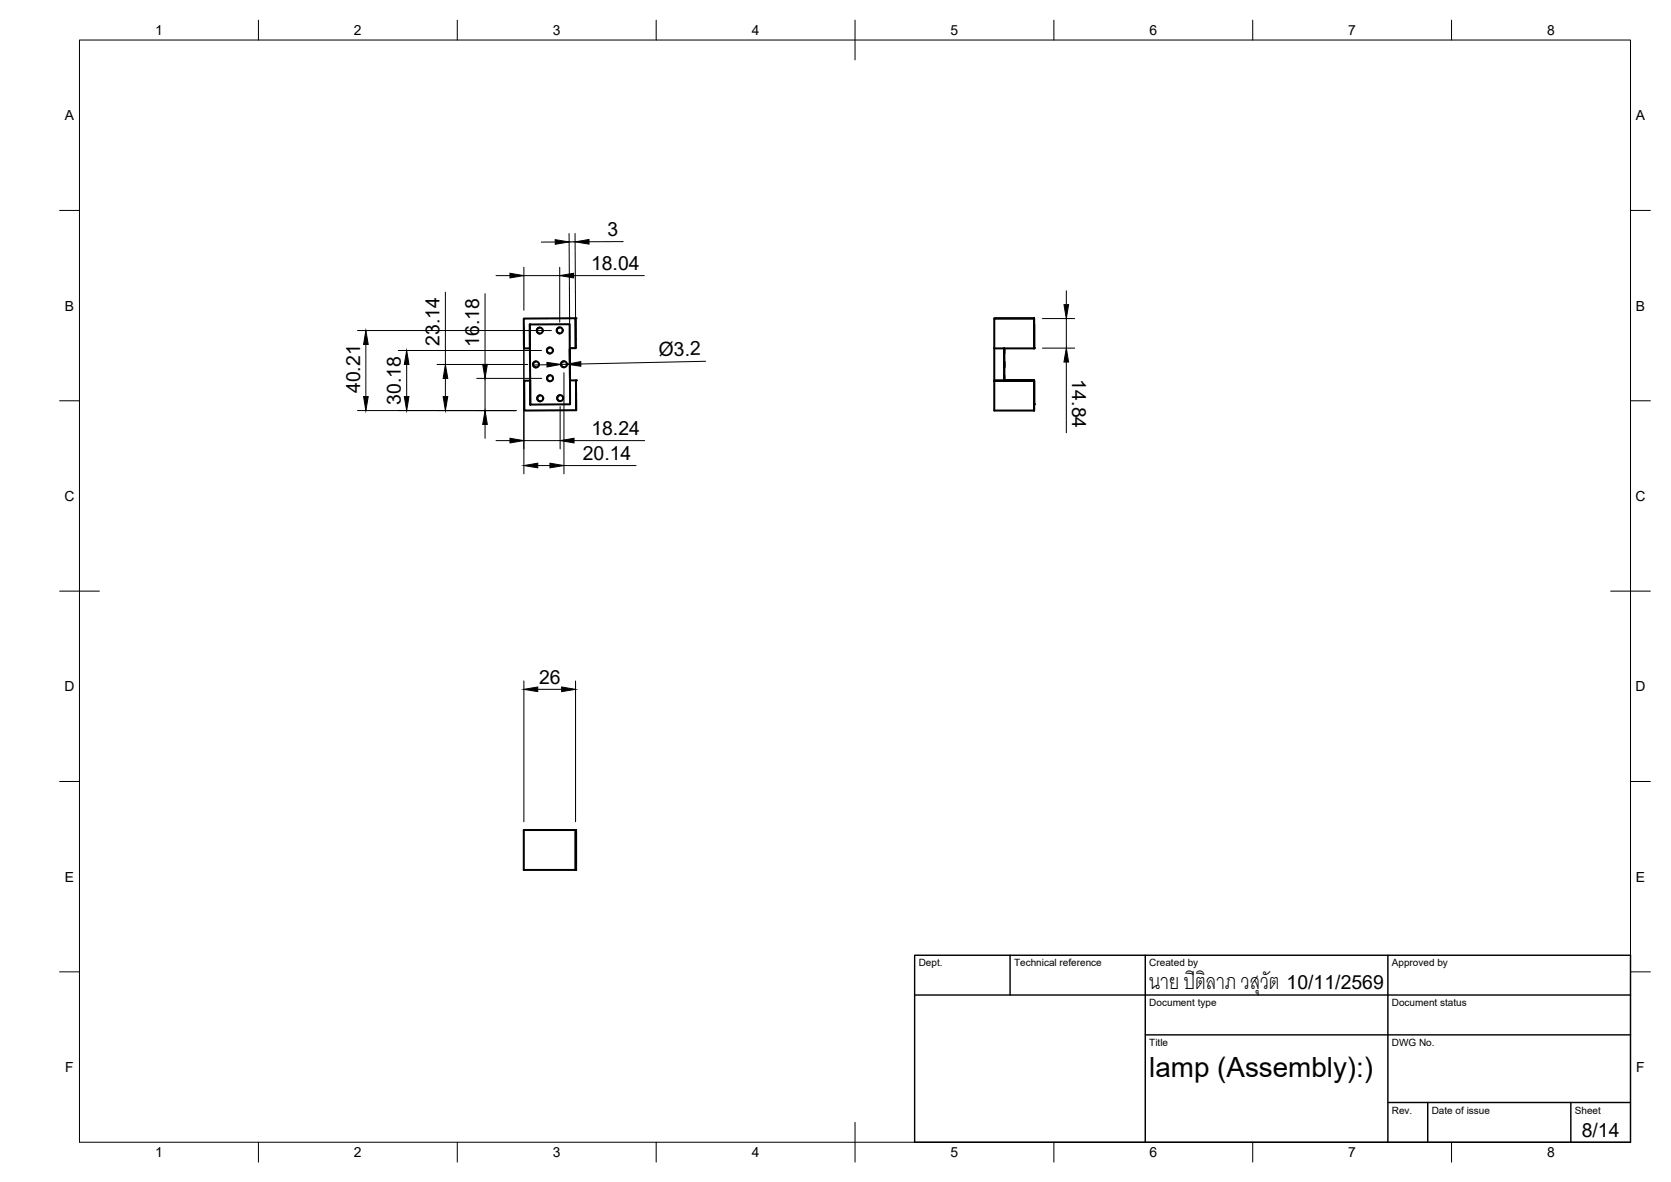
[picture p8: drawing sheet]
<svg xmlns="http://www.w3.org/2000/svg" width="420mm" height="297mm" viewBox="0 0 420 297" stroke-linecap="round" stroke-linejoin="round" font-family="sans-serif">
<!-- layer: Visible -->
<g fill="none" stroke="#000" stroke-width=".51">
<path d="M144.7 80l.1 7.5M260 80v7.6zM260 80l-10 .1M131.7 80.1l13-.1 .1 7.5h-1.5l-.1-6h-10v6.1h-1.5zM131.8 95.7h1.5v6l10-.1v-6h1.5l.1 7.5-13.1 .1zM133.2 81.5l.1 20.2M134.8 90.8a.75 .75 0 0 0-.8 .8 .75 .75 0 0 0 .8 .7M135.7 82.3a.75 .75 0 0 0-.7 .8 .75 .75 0 0 0 .7 .7M135.8 99.3a.75 .75 0 0 0-.7 .8 .75 .75 0 0 0 .7 .7M138.3 87.3a.75 .75 0 0 0-.8 .8 .75 .75 0 0 0 .8 .7M138.3 94.3a.75 .75 0 0 0-.7 .8 .75 .75 0 0 0 .7 .7M140.7 82.3a.75 .75 0 0 0-.7 .7 .75 .75 0 0 0 .8 .8"/>
<path d="M140.8 99.3a.75 .75 0 0 0-.7 .8 .75 .75 0 0 0 .8 .7M141.8 90.8a.75 .75 0 0 0-.7 .7 .75 .75 0 0 0 .7 .8M143.3 95.6v-8.1v8.1M144.8 95.6l.1 7.5M250 87.6v8.1h10h-10v7.5h10M250 87.6h10M252.5 95.6h7.5l-7.5 .1M252.5 90.8v1.5zM252.5 87.6v1.2zM252.5 90.9v1.4zM252.5 94.3v1.4zM252.5 87.6v8.1"/>
<path d="M260 95.6v7.6zM260 80.1h-10v7.5M144.7 208.6l.1 10M144.8 208.6v10M144.8 208.6l.1 10h-13.2v-10h13v10"/>
<circle cx="134.8" cy="91.6" r=".75"/>
<circle cx="135.7" cy="83.1" r=".75"/>
<circle cx="138.3" cy="88.1" r=".75"/>
<circle cx="138.3" cy="95.1" r=".75"/>
<circle cx="140.7" cy="83" r=".75"/>
<circle cx="141.8" cy="91.5" r=".75"/>
<circle cx="135.8" cy="100.1" r=".75"/>
<circle cx="140.9" cy="100.1" r=".75"/>
</g>
<g fill="#000">
<circle cx="144.7" cy="80" r=".25"/>
<circle cx="144.8" cy="95.6" r=".25"/>
<circle cx="260" cy="87.5" r=".25"/>
<circle cx="260" cy="101.6" r=".25"/>
</g>
<!-- layer: BORDER -->
<g fill="none" stroke="#000" stroke-width=".25">
<path d="M20 10.1h390v276.9h-390zM65 5.1v5M115 5.1v5M165 5.1v5M215 5.1v10M265 5.1v5M315 5.1v5M365 5.1v5M15 52.9h5M410 52.9h5M15 100.7h5M410 100.7h5"/>
<path d="M15 148.6h10M405 148.6h10M15 196.4h5M410 196.4h5M15 244.2h5M410 244.2h5M65 287v5M115 287v5M165 287v5M215 282.1v9.9M265 287v5M315 287v5"/>
<path d="M365 287v5"/>
</g>
<!-- layer: TITLEBLOCK -->
<path d="M230 240.1h180v46.9h-180zM230 250h180M254 240.1v9.9M288 240.1v46.9M349 240.1v46.9M288 260.1h122M349 277.1h61M359 277.1v9.9M395 277.1v9.9" fill="none" stroke="#000" stroke-width=".36"/>
<!-- layer: FD_Dimensions -->
<g fill="none" stroke="#000" stroke-width=".25">
<path d="M143.1 58.7l.2 26.7M144.6 58.7l.2 26.7M112 73.4v18.2M122 73.8v17.8M124.7 69.3h3.5M131.7 67.2v10.8M131.7 69.3h9M139.6 60.8h-3.5M140.7 67.2v13.8M144.2 69.3h17.8M144.6 60.8h-1.5M156.7 60.7l-8.6 .1"/>
<path d="M268.1 73.1v3.5M89.9 83.1h48.7M92 86.6v13.1M100.1 88.1h36.1M102.3 91.6v8.1M109.9 91.6h22.8M112 95.1v4.6M119.9 95.1h16.3M122 95.1v8.1M131.7 82.2v36.9M137.5 91.7h-3.5M141.8 93.6v25.5"/>
<path d="M142.5 91.5l-1.5 .1M177.4 90.8l-31.4 .7M262.1 80.1h8.1M262.1 87.5h8.1M268.1 80.1v7.4M268.1 91v17.8M89.9 103.2h39.9M122 106.7v3.5M124.7 110.7h3.5M131.7 110.7h9.1M135.2 117h3.1M140.8 102.2v10.6"/>
<path d="M141.8 117h18.1M144.3 110.7h17.8M131.7 171.1v35.4M135.2 173.2h6M144.7 171.1v35.4"/>
</g>
<g fill="#000" stroke="#000" stroke-width=".25">
<path d="M128.2 68.7l3.5 .6-3.5 .5zM139.6 60.2l3.5 .6-3.5 .6zM140.7 69.3l3.5-.6v1.1zM144.6 60.8l3.5-.6v1.1zM267.5 76.6h1.2l-.6 3.5zM91.4 99.7h1.2l-.6 3.5zM92 83.1l.6 3.5h-1.2zM101.7 99.7h1.1l-.5 3.5zM102.3 88.1l.5 3.5h-1.1zM111.4 99.7h1.2l-.6 3.5zM112 91.6l.6 3.5h-1.2zM121.4 91.6h1.1l-.5 3.5z"/>
<path d="M137.5 91.1l3.5 .5-3.5 .6zM142.5 91.5l3.5-.6v1.1zM268.1 87.5l.6 3.5h-1.2zM122 103.2l.5 3.5h-1.1zM128.2 110.1l3.5 .6-3.5 .6zM131.7 117l3.5-.6v1.2zM138.3 116.4l3.5 .6-3.5 .6zM140.8 110.7l3.5-.6v1.2zM131.7 173.2l3.5-.6v1.2zM141.2 172.6l3.5 .6-3.5 .6z"/>
</g>
<text font-size="7.5" x="289" y="248.5">นาย ปิติลาภ วสุวัต</text>
<text font-size="7" x="289" y="270.6">lamp (Assembly):)</text>
<g font-size="4.9">
<text x="152.8" y="59.3">3</text>
<text x="148.6" y="67.8">18.04</text>
<text x="110.5" y="86.9" transform="rotate(-90 110.5 86.9)">23.14</text>
<text x="120.5" y="87.2" transform="rotate(-90 120.5 87.2)">16.18</text>
<text x="165.7" y="89.5" transform="rotate(-1 165.7 89.5)">Ø3.2</text>
<text x="269.6" y="95.4" transform="rotate(90 269.6 95.4)">14.84</text>
<text x="90.6" y="98.8" transform="rotate(-90 90.6 98.8)">40.21</text>
<text x="100.8" y="101.7" transform="rotate(-90 100.8 101.7)">30.18</text>
<text x="148.7" y="109.3">18.24</text>
<text x="146.5" y="115.5">20.14</text>
<text x="135.6" y="171.8">26</text>
<text x="323.5" y="248.5">10/11/2569</text>
<text x="397.7" y="285.7">8/14</text>
</g>
<g font-size="3.5">
<text x="39" y="8.8">1</text>
<text x="89" y="8.8">2</text>
<text x="139" y="8.8">3</text>
<text x="189" y="8.8">4</text>
<text x="239" y="8.8">5</text>
<text x="289" y="8.8">6</text>
<text x="339" y="8.8">7</text>
<text x="389" y="8.8">8</text>
<text x="16.3" y="30.2">A</text>
<text x="411.3" y="30.2">A</text>
<text x="16.3" y="78">B</text>
<text x="411.3" y="78">B</text>
<text x="16.2" y="125.9">C</text>
<text x="411.2" y="125.9">C</text>
<text x="16.2" y="173.7">D</text>
<text x="411.2" y="173.7">D</text>
<text x="16.3" y="221.6">E</text>
<text x="411.3" y="221.6">E</text>
<text x="16.4" y="269.4">F</text>
<text x="411.4" y="269.4">F</text>
<text x="39" y="290.8">1</text>
<text x="89" y="290.8">2</text>
<text x="139" y="290.8">3</text>
<text x="189" y="290.8">4</text>
<text x="239" y="290.8">5</text>
<text x="289" y="290.8">6</text>
<text x="339" y="290.8">7</text>
<text x="389" y="290.8">8</text>
</g>
<g font-size="2.5">
<text x="231" y="242.9">Dept.</text>
<text x="255" y="242.9">Technical reference</text>
<text x="289" y="242.9">Created by</text>
<text x="350" y="242.9">Approved by</text>
<text x="289" y="252.8">Document type</text>
<text x="350" y="252.8">Document status</text>
<text x="289" y="262.9">Title</text>
<text x="350" y="262.9">DWG No.</text>
<text x="350" y="279.9">Rev.</text>
<text x="360" y="279.9">Date of issue</text>
<text x="396" y="279.9">Sheet</text>
</g>
</svg>
